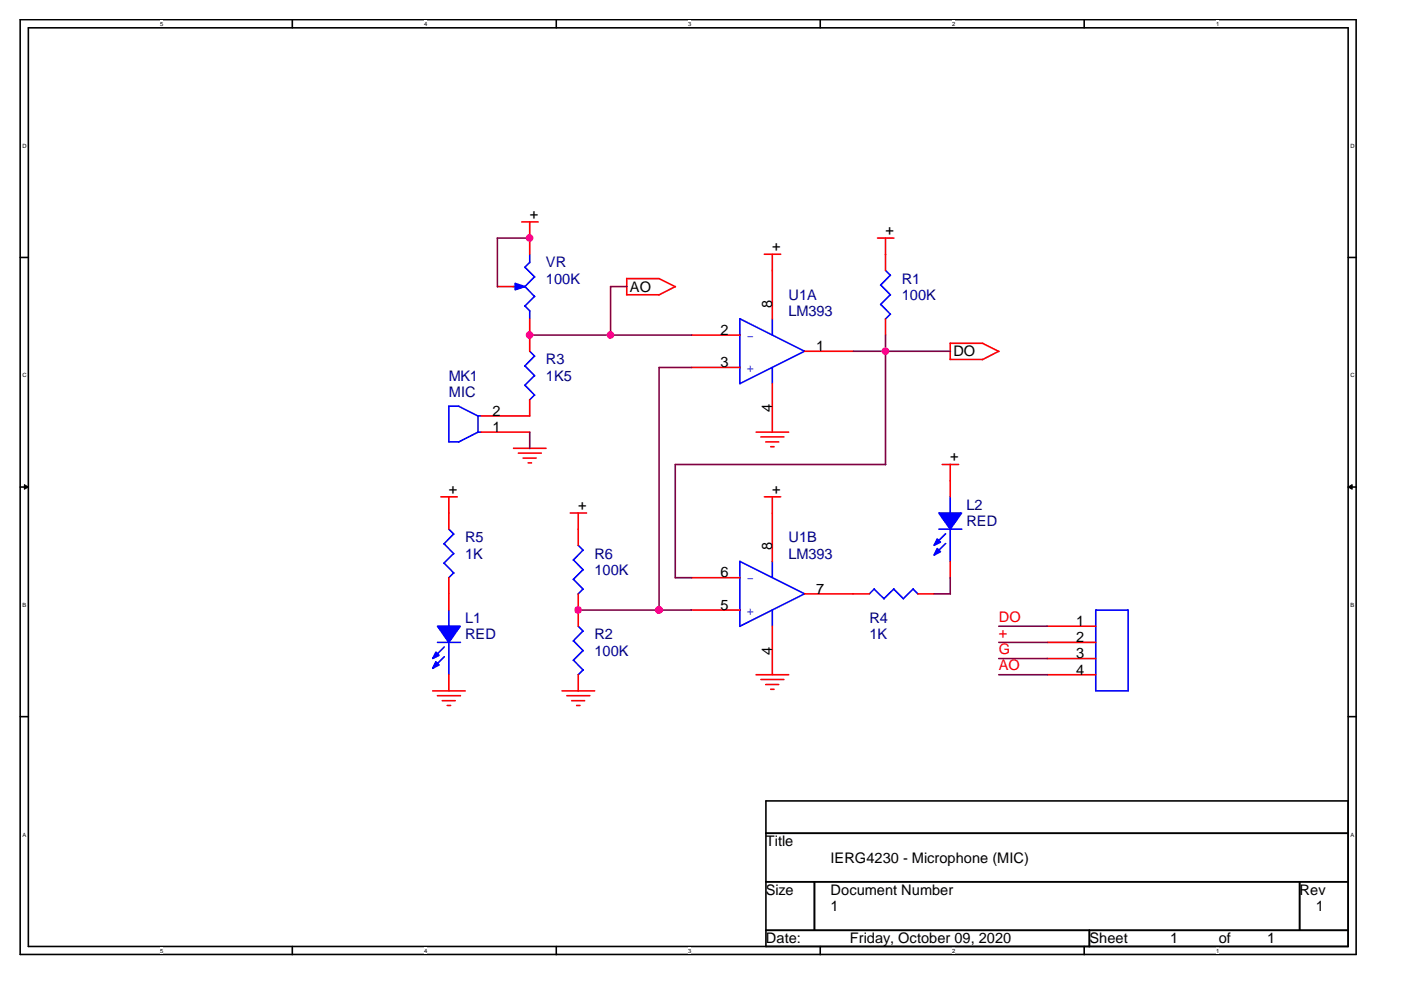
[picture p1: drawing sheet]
<svg xmlns="http://www.w3.org/2000/svg" width="297mm" height="210mm" viewBox="0 0 297 210" stroke-linecap="round" stroke-linejoin="round" font-family="sans-serif">
<path d="M4.3 4.2h283.2v198.2h-283.2zM6 5.9h279.8v194.8h-279.8z" fill="none" stroke="#000" stroke-width=".34"/>
<g fill="#fff">
<path d="M34 4.3h.6v1.4h-.6z"/>
<path d="M34 200.8h.6v1.4h-.6z"/>
</g>
<path d="M62 4.2v1.7M62 200.7v1.7" fill="none" stroke="#000" stroke-width=".34"/>
<g fill="#fff">
<path d="M90 4.3h.6v1.4h-.6z"/>
<path d="M90 200.8h.6v1.4h-.6z"/>
</g>
<path d="M117.9 4.2v1.7M117.9 200.7v1.7" fill="none" stroke="#000" stroke-width=".34"/>
<g fill="#fff">
<path d="M145.9 4.3h.7v1.4h-.7z"/>
<path d="M145.9 200.8h.7v1.4h-.7z"/>
</g>
<path d="M173.9 4.2v1.7M173.9 200.7v1.7" fill="none" stroke="#000" stroke-width=".34"/>
<g fill="#fff">
<path d="M201.9 4.3h.6v1.4h-.6z"/>
<path d="M201.9 200.8h.6v1.4h-.6z"/>
</g>
<path d="M229.9 4.2v1.7M229.9 200.7v1.7" fill="none" stroke="#000" stroke-width=".34"/>
<g fill="#fff">
<path d="M257.9 4.3h.6v1.4h-.6z"/>
<path d="M257.9 200.8h.6v1.4h-.6z"/>
<path d="M4.7 30.2h.9v1.4h-.9z"/>
<path d="M286.3 30.2h.8v1.4h-.8z"/>
<path d="M4.7 78.9h.9v1.4h-.9z"/>
<path d="M286.3 78.9h.8v1.4h-.8z"/>
</g>
<path d="M4.3 54.6h1.7M285.8 54.6h1.8" fill="none" stroke="#000" stroke-width=".34"/>
<g fill="#fff">
<path d="M4.7 127.6h.8v1.4h-.8z"/>
<path d="M286.3 127.6h.8v1.4h-.8z"/>
</g>
<path d="M4.3 103.3h1.7M285.8 103.3h1.8" fill="none" stroke="#000" stroke-width=".34"/>
<g fill="#000" stroke="#000" stroke-width=".21">
<path d="M5.2 102.8l.8 .5-.8 .4z" fill-rule="evenodd"/>
<path d="M285.8 103.3l.9-.5v.9z" fill-rule="evenodd"/>
</g>
<g fill="#fff">
<path d="M4.7 176.2h.8v1.4h-.8z"/>
<path d="M286.3 176.2h.8v1.4h-.8z"/>
</g>
<path d="M4.3 151.9h1.7M285.8 151.9h1.8M162.4 169.8h123.4v30.9h-123.4zM162.4 176.7h123.4M162.4 187h123.4M162.4 197.2h123.4M172.7 187v10.2M231 197.2v3.5M275.5 187v10.2" fill="none" stroke="#000" stroke-width=".34"/>
<g fill="none" stroke="#f00" stroke-width=".34">
<path d="M110.6 47h3.5M112.3 47v6.9M139.7 59.1l3.5 1.7M139.8 59.1h-6.9v3.4M162.1 53.9h3.4M163.7 53.9v13.7M186.1 50.5h3.4M187.7 50.5v6.8M105.5 60.8h3.4M112.3 67.6v6.9M132.8 62.5h6.9M143.2 60.8l-3.5 1.7"/>
<path d="M146.6 77.9h10.3M146.6 71h10.3M170.6 74.5h10.3M187.7 67.6v3.4M201.4 76.2h6.9M201.5 72.7v3.5M201.5 72.8h6.9M208.3 72.8l3.5 1.7M211.8 74.5l-3.5 1.8M102 91.6h10.3M108.9 95.1h6.9M109.9 96.1h4.9"/>
<path d="M110.9 97.1h2.8M112 98.1h.7M112.3 84.8v3.4h-10.3M160.3 91.6h6.9M161.3 92.6h4.9M162.3 93.7h2.8M163.4 94.7h.7M163.7 81.3v10.3M199.8 98.5h3.4M201.5 98.5v6.8M93.5 105.3h3.4M95.2 105.3v6.9"/>
<path d="M120.9 108.8h3.5M122.6 108.8v6.8M162.1 105.3h3.4M163.7 105.3v13.8M201.5 119.1v3.4M95.2 122.5v6.8M122.6 125.9v6.9M146.6 129.3h10.3M146.6 122.5h10.3M163.7 132.8v10.3M170.6 125.9h13.7M194.6 125.9h3.4"/>
<path d="M222 132.8h10.3M222 136.2h10.3M222 139.6h10.3M91.7 146.5h6.9M92.8 147.5h4.8M93.8 148.6h2.7M94.8 149.6h.7M95.2 143.1v3.4M119.2 146.5h6.9M120.2 147.5h4.9M121.2 148.6h2.8M122.3 149.6h.7"/>
<path d="M122.6 143.1v3.4M160.3 143.1h6.9M161.3 144.1h4.9M162.3 145.1h2.8M163.4 146.1h.7M222 143.1h10.3"/>
</g>
<g fill="none" stroke="#00f" stroke-width=".34">
<path d="M111.3 56.7l2.1 2M112.3 53.9v1.8M112.3 55.6l-1 1.1M113.3 58.7l-2 2.1M187.7 57.3l1.1 1.1M188.8 58.3l-2.1 2.2M108.8 60.8h.8M111.3 60.8l2.1 2.1M111.3 64.9l1.1 1.1M111.3 77.6l2.1 2.1M112.3 65.9v1.8M112.3 74.5l1.1 1"/>
<path d="M113.3 62.8l-2 2.1M113.3 75.5l-2 2.1M113.3 79.6l-2 2.1M156.8 67.6l13.8 6.9M156.9 67.6v13.7l13.7-6.9M163.7 67.6v3.4M163.7 77.9v3.4M186.7 60.4l2.1 2.1M186.7 64.5l2.1 2.1M188.8 62.5l-2.1 2.1M188.8 66.6l-1.1 1.1M95.2 86.1v7.6h2"/>
<path d="M95.2 86.1h2.1l4.1 2.1M101.3 91.6l-4.1 2.1M101.3 91.6h.8M102.1 88.2h-.8v3.5M111.3 81.7l2.1 2.1M113.3 83.7l-1 1.1M94.1 115.3l2.1 2.1M94.1 119.4l2.1 2.1-1.1 1M95.2 112.2l1 1.1M96.2 113.2l-2.1 2.1M96.2 117.4l-2.1 2M121.6 118.7l2.1 2.1"/>
<path d="M122.6 115.6l1.1 1.1M123.6 116.6l-2.1 2.2M156.8 119l13.8 6.9M156.9 119.1v13.7M163.7 119v3.5M199.1 112.2h4.8M200.5 113.2l-2.1 2.1M200.5 115.2l-2.1 2.2M201.5 105.3v3.5M201.5 112.2v6.9M92.8 136.2h4.8M94.2 137.2l-2.1 2.1"/>
<path d="M94.2 139.2l-2.1 2.2M95.2 129.3v3.5M95.2 136.2v6.9M121.6 122.8l2.1 2.1M121.6 135.9l2.1 2.1M121.6 140l2.1 2.1M122.6 132.8l1.1 1M123.6 120.8l-2.1 2.1M123.6 124.9l-1 1.1M123.6 133.8l-2.1 2.1M123.6 137.9l-2.1 2.1M163.7 129.3v3.5"/>
<path d="M170.6 125.9l-13.7 6.9M184.3 125.9l1.1-1 2.1 2.1M189.5 124.9l2.1 2.1M189.5 124.9l-2.1 2M193.6 124.9l1 1.1M193.6 124.9l-2.1 2M232.3 129.3h6.9v17.2h-6.9zM123.6 142l-1 1.1"/>
</g>
<g fill="#00f" stroke="#00f" stroke-width=".34">
<path d="M92.8 132.8h4.8l-2.4 3.4z" fill-rule="evenodd"/>
<path d="M92.4 140.3l.7 .7-1.4 .7z" fill-rule="evenodd"/>
<path d="M92.4 138.3l.7 .7-1.4 .6z" fill-rule="evenodd"/>
<path d="M109.2 60.1l2.1 .7-2.1 .6z" fill-rule="evenodd"/>
<path d="M199.1 108.8h4.8l-2.4 3.4z" fill-rule="evenodd"/>
<path d="M198.7 116.3l.7 .7-1.4 .7z" fill-rule="evenodd"/>
<path d="M198.7 114.3l.7 .6-1.4 .7z" fill-rule="evenodd"/>
</g>
<g fill="none" stroke="#800040" stroke-width=".34">
<path d="M112.4 50.5h-6.9v10.3M112.3 71h34.3M132.9 60.8h-3.4v10.3M146.6 77.9h-6.9v51.5M180.9 74.5h20.6M187.7 71v27.5M112.3 91.6v3.5M187.8 98.5h-44.6v24M122.6 129.3h24M143.2 122.5h3.4M198 125.9h3.5M201.5 122.5v3.5"/>
<path d="M211.8 132.8h10.3M211.8 139.6h10.3M211.8 136.2h10.3M211.8 143.1h10.3"/>
</g>
<g fill="#f0f" stroke="#f0f" stroke-width=".34">
<circle cx="112.3" cy="71" r=".66"/>
<circle cx="129.4" cy="71" r=".66"/>
<circle cx="187.7" cy="74.5" r=".66"/>
<circle cx="122.6" cy="129.3" r=".66"/>
<circle cx="139.7" cy="129.3" r=".66"/>
<circle cx="112.3" cy="50.5" r=".66"/>
</g>
<g font-size="3.1">
<text x="112.3" y="46.4">+</text>
<text x="163.7" y="53.3">+</text>
<text x="187.7" y="49.8">+</text>
<text x="133.6" y="61.9">AO</text>
<text x="163.7" y="65.2" transform="rotate(-90 163.7 65.2)">8</text>
<text x="152.7" y="71">2</text>
<text x="152.7" y="77.9">3</text>
<text x="173" y="74.4">1</text>
<text x="202.1" y="75.6">DO</text>
<text x="104.4" y="88.2">2</text>
<text x="163.7" y="87.3" transform="rotate(-90 163.7 87.3)">4</text>
<text x="104.4" y="91.6">1</text>
<text x="201.5" y="97.8">+</text>
<text x="95.2" y="104.7">+</text>
<text x="163.7" y="104.7">+</text>
<text x="122.6" y="108.1">+</text>
<text x="163.7" y="116.6" transform="rotate(-90 163.7 116.6)">8</text>
<text x="152.7" y="122.4">6</text>
<text x="173" y="125.9">7</text>
<text x="152.7" y="129.3">5</text>
<text x="228.2" y="132.7">1</text>
<text x="228.2" y="136.2">2</text>
<text x="163.7" y="138.8" transform="rotate(-90 163.7 138.8)">4</text>
<text x="228.2" y="139.6">3</text>
<text x="228.2" y="143">4</text>
<text x="162.4" y="179.5">Title</text>
<text x="176.1" y="182.9">IERG4230 - Microphone (MIC)</text>
<text x="162.4" y="189.8">Size</text>
<text x="176.1" y="189.8">Document Number</text>
<text x="275.5" y="189.8">Rev</text>
<text x="176.1" y="193.2">1</text>
<text x="279" y="193.2">1</text>
<text x="162.4" y="200">Date:</text>
<text x="180.2" y="200">Friday, October 09, 2020</text>
<text x="231" y="200">Sheet</text>
<text x="248.1" y="200">1</text>
<text x="258.4" y="200">of</text>
<text x="268.7" y="200">1</text>
</g>
<g font-size="3.1" fill="#000080">
<text x="115.7" y="56.7">VR</text>
<text x="115.7" y="60.1">100K</text>
<text x="167.2" y="63.6">U1A</text>
<text x="191.2" y="60.1">R1</text>
<text x="191.2" y="63.6">100K</text>
<text x="167.2" y="67">LM393</text>
<text x="115.7" y="77.3">R3</text>
<text x="95.2" y="80.7">MK1</text>
<text x="115.7" y="80.7">1K5</text>
<text x="95.2" y="84.1">MIC</text>
<text x="204.9" y="108.1">L2</text>
<text x="204.9" y="111.6">RED</text>
<text x="98.6" y="115">R5</text>
<text x="98.6" y="118.4">1K</text>
<text x="126" y="118.4">R6</text>
<text x="167.2" y="115">U1B</text>
<text x="167.2" y="118.4">LM393</text>
<text x="126" y="121.8">100K</text>
<text x="98.6" y="132.1">L1</text>
<text x="98.6" y="135.6">RED</text>
<text x="126" y="135.6">R2</text>
<text x="184.3" y="132.1">R4</text>
<text x="184.3" y="135.6">1K</text>
<text x="126" y="139">100K</text>
</g>
<g font-size="3.1" fill="#00f">
<text x="160" y="70.5" transform="rotate(-180 160 70.5)">-</text>
<text x="160" y="77.4" transform="rotate(-180 160 77.4)">+</text>
<text x="160" y="122" transform="rotate(-180 160 122)">-</text>
<text x="160" y="128.8" transform="rotate(-180 160 128.8)">+</text>
</g>
<g font-size="3.1" fill="#f00">
<text x="211.8" y="131.8">DO</text>
<text x="211.8" y="135.2">+</text>
<text x="211.8" y="138.7">G</text>
<text x="211.8" y="142.1">AO</text>
</g>
<g font-size="1.2">
<text x="34" y="5.5">5</text>
<text x="90" y="5.5">4</text>
<text x="145.9" y="5.5">3</text>
<text x="201.9" y="5.5">2</text>
<text x="257.9" y="5.5">1</text>
<text x="4.7" y="31.3">D</text>
<text x="286.3" y="31.3">D</text>
<text x="4.7" y="80">C</text>
<text x="286.3" y="80">C</text>
<text x="4.7" y="128.7">B</text>
<text x="286.3" y="128.7">B</text>
<text x="4.7" y="177.4">A</text>
<text x="286.3" y="177.4">A</text>
<text x="34" y="202">5</text>
<text x="90" y="202">4</text>
<text x="145.9" y="202">3</text>
<text x="201.9" y="202">2</text>
<text x="257.9" y="202">1</text>
</g>
</svg>
